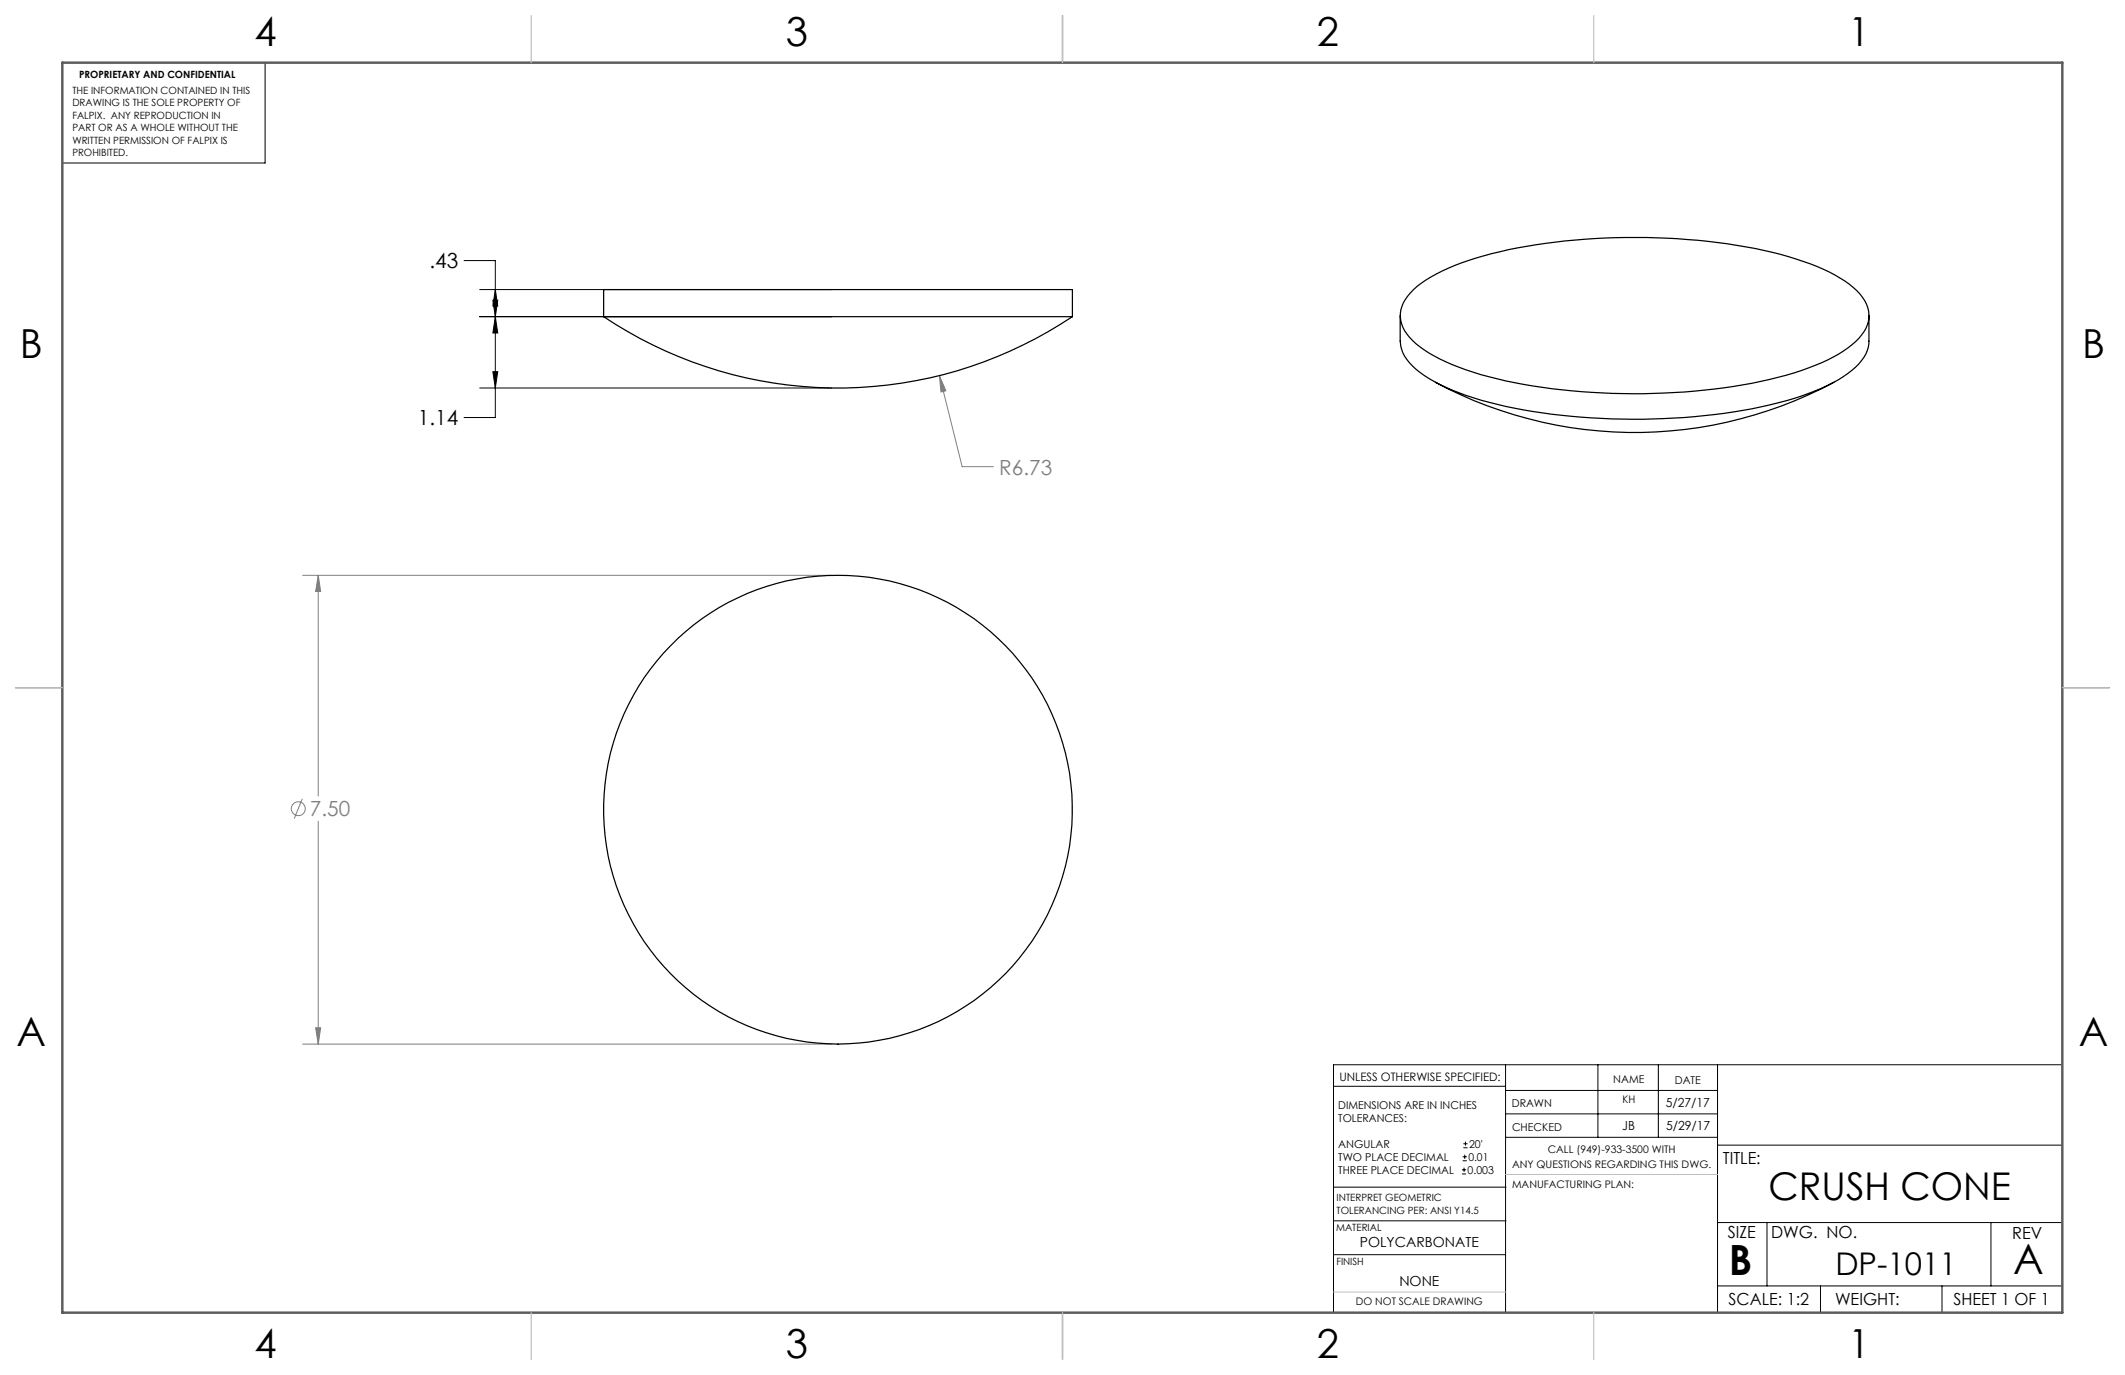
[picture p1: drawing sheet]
<svg xmlns="http://www.w3.org/2000/svg" width="432mm" height="279mm" viewBox="0 0 432 279" stroke-linecap="round" stroke-linejoin="round" font-family="sans-serif">
<g fill="none" stroke="#808080" stroke-width=".2">
<path d="M190.9 76.3l1.3 3.1-1 .3zM190.9 76.3l4.6 18.5h6.4M61.5 116.9h107.5M64.7 116.9l.5 3.3h-1.1zM64.7 116.9v44.8M61.4 162.3l-1.6 4M64.7 166.9v45.3M61.5 212.2h107.5M64.1 208.8h1.1l-.5 3.4z"/>
<circle cx="60.6" cy="164.3" r="1.41"/>
</g>
<g fill="none" stroke="#000" stroke-width=".2">
<path d="M53.9 12.7v20.4h-41.2M94.3 53h6.3v31.8h-6.3M97.5 58.8h71.5M100.6 58.8l.5 3.4h-.9zM97.5 64.3h71.5M97.5 78.8h71.5M100.2 61h.9l-.5 3.3zM100.2 75.5h.9l-.5 3.3zM100.6 64.3l.5 3.4h-.9zM305.9 216.4v50.3M324.7 216.4v14.7M337 216.4v14.7"/>
<path d="M349 216.4v50.3M419.1 216.4h-148.1v50.3M271 220.7h34.9M297.1 238.5h.8M297.1 237.7h.8M297.2 235.9h.9M297.2 235.1h.9M297.4 233.2h.8M297.4 232.4h.8M297.5 237.3v.8M297.6 234.6v.9M297.8 232v.8"/>
<path d="M305.9 231.1h43.1M305.9 226.3h43.1M305.9 221.6h43.1M349 232.7h70.1M271 255h34.9M271 248.1h35M271 241.2h35M349 248.4h70.1M359.1 248.4v12.9M404.6 248.4v12.9M349 261.3h70.1M369.9 261.3v5.4"/>
<path d="M394.6 261.3v5.4"/>
</g>
<path d="M215.9 3.2v9.5M3.1 139.7h9.6M419.1 139.7h9.5M215.9 266.7v9.6" fill="none" stroke="#5c5c5c" stroke-width=".25"/>
<path d="M12.7 12.7h406.4v254h-406.4z" fill="none" stroke="#5c5c5c" stroke-width=".5"/>
<path d="M305.9 238.7h43.1M271 262.5h34.9" fill="none" stroke="#c0c0c0" stroke-width=".2"/>
<path d="M108 3.2v9.5M215.9 3.2v9.5M323.8 3.2v9.5M3.1 139.7h9.6M419.1 139.7h9.5M108 266.7v9.6M215.9 266.7v9.6M323.8 266.7v9.6" fill="none" stroke="#c0c0c0" stroke-width=".25"/>
<path d="M100.6 58.8l.5 3.4h-.9zM100.2 61h.9l-.5 3.3zM100.2 75.5h.9l-.5 3.3zM100.6 64.3l.5 3.4h-.9z" fill="#000"/>
<path d="M190.9 76.3l.3 3.4 1-.3zM64.7 116.9l.5 3.3h-1.1zM64.1 208.8h1.1l-.5 3.4z" fill="#808080"/>
<g fill="none" stroke="#000" stroke-width=".25">
<path d="M287.2 58.8a35.3 35.3 0 0 1 14.2-6.8 121.8 121.8 0 0 1 37.4-3.6 100.5 100.5 0 0 1 29.1 5.2 26.2 26.2 0 0 1 10 6.1 6.2 6.2 0 0 1-.2 9.1 25.9 25.9 0 0 1-10.3 6 102 102 0 0 1-31.4 5.1 121.5 121.5 0 0 1-35.1-3.8 38.2 38.2 0 0 1-13.2-6.3 7.6 7.6 0 0 1-3.1-6.1 7.5 7.5 0 0 1 2.6-4.9zM122.7 64.3a85.4 85.4 0 0 0 95.2 0M122.7 64.3h95.2M122.7 64.3v-5.5h95.2v5.5M284.5 64.1v5.2a7.6 7.6 0 0 0 3.2 5.7 39 39 0 0 0 14.8 6.7 128.7 128.7 0 0 0 58.7 .2 39.2 39.2 0 0 0 15.1-6.7 7.9 7.9 0 0 0 3.5-5.9v-5.2M291.7 77.7a85.4 85.4 0 0 0 80.9 0"/>
<circle cx="170.3" cy="164.5" r="47.6"/>
</g>
<g font-size="8.5">
<text x="351.3" y="259">B</text>
<text x="409.1" y="258.9">A</text>
</g>
<g font-size="8.1">
<text x="51.7" y="9.3">4</text>
<text x="159.7" y="9.3">3</text>
<text x="267.6" y="9.3">2</text>
<text x="375.6" y="9.3">1</text>
<text x="4" y="72.8">B</text>
<text x="423.1" y="72.8">B</text>
<text x="3.3" y="212.5">A</text>
<text x="422.4" y="212.5">A</text>
<text x="51.7" y="276">4</text>
<text x="159.7" y="276">3</text>
<text x="267.6" y="276">2</text>
<text x="375.6" y="276">1</text>
</g>
<text font-size="7.8" x="359.4" y="243.8">CRUSH CONE</text>
<text font-size="6.3" x="372.9" y="259.1">DP-1011</text>
<g font-size="4.2">
<text x="87.3" y="54.5">.43</text>
<text x="84.9" y="86.4">1.14</text>
</g>
<g font-size="4.2" fill="#808080">
<text x="203" y="96.4">R6.73</text>
<text x="63" y="165.9">7.50</text>
</g>
<g font-size="3.4">
<text x="350.1" y="236.5">TITLE:</text>
<text x="351.1" y="251.6">SIZE</text>
<text x="359.9" y="251.6">DWG. NO.</text>
<text x="408.9" y="251.7">REV</text>
<text x="351.2" y="265.2">SCALE: 1:2</text>
<text x="372.9" y="265.2">WEIGHT:</text>
<text x="396.9" y="265.2">SHEET 1 OF 1</text>
</g>
<g font-size="2.8">
<text x="276.3" y="253.4">POLYCARBONATE</text>
<text x="284.3" y="261.3">NONE</text>
</g>
<g font-size="2.5">
<text x="338.5" y="224.9">5/27/17</text>
<text x="329.6" y="229.6">JB</text>
<text x="338.5" y="229.7">5/29/17</text>
</g>
<text font-size="2.4" x="272.2" y="219.7">UNLESS OTHERWISE SPECIFIED:</text>
<g font-size="2.2">
<text x="327.8" y="220.1">NAME</text>
<text x="340.3" y="220.2">DATE</text>
<text x="271.9" y="225.3">DIMENSIONS ARE IN INCHES</text>
<text x="271.9" y="227.9">TOLERANCES:</text>
<text x="307.2" y="224.9">DRAWN</text>
<text x="271.9" y="233.2">ANGULAR</text>
<text x="298.5" y="233.2">20'</text>
<text x="307.3" y="229.8">CHECKED</text>
<text x="271.9" y="238.5">THREE PLACE DECIMAL</text>
<text x="271.9" y="235.9">TWO PLACE DECIMAL</text>
<text x="298.2" y="238.5">0.003</text>
<text x="298.4" y="235.9">0.01</text>
</g>
<g font-size="2.1">
<text x="329.7" y="224.1">KH</text>
<text x="307.3" y="237.3">ANY QUESTIONS REGARDING THIS DWG.</text>
<text x="314.5" y="234.2">CALL (949)-933-3500 WITH</text>
<text x="307.3" y="241.3">MANUFACTURING PLAN:</text>
<text x="275.5" y="265.1">DO NOT SCALE DRAWING</text>
</g>
<g font-size="2">
<text x="16.1" y="15.9">PROPRIETARY AND CONFIDENTIAL</text>
<text x="14.7" y="19.1">THE INFORMATION CONTAINED IN THIS</text>
<text x="14.7" y="21.6">DRAWING IS THE SOLE PROPERTY OF</text>
<text x="14.7" y="24.1">FALPIX. ANY REPRODUCTION IN</text>
<text x="14.7" y="26.6">PART OR AS A WHOLE WITHOUT THE</text>
<text x="14.7" y="29.2">WRITTEN PERMISSION OF FALPIX IS</text>
<text x="14.7" y="31.7">PROHIBITED.</text>
<text x="271.6" y="244.1">INTERPRET GEOMETRIC</text>
<text x="271.5" y="250.2">MATERIAL</text>
<text x="271.6" y="246.6">TOLERANCING PER: ANSI Y14.5</text>
<text x="271.5" y="257">FINISH</text>
</g>
</svg>
